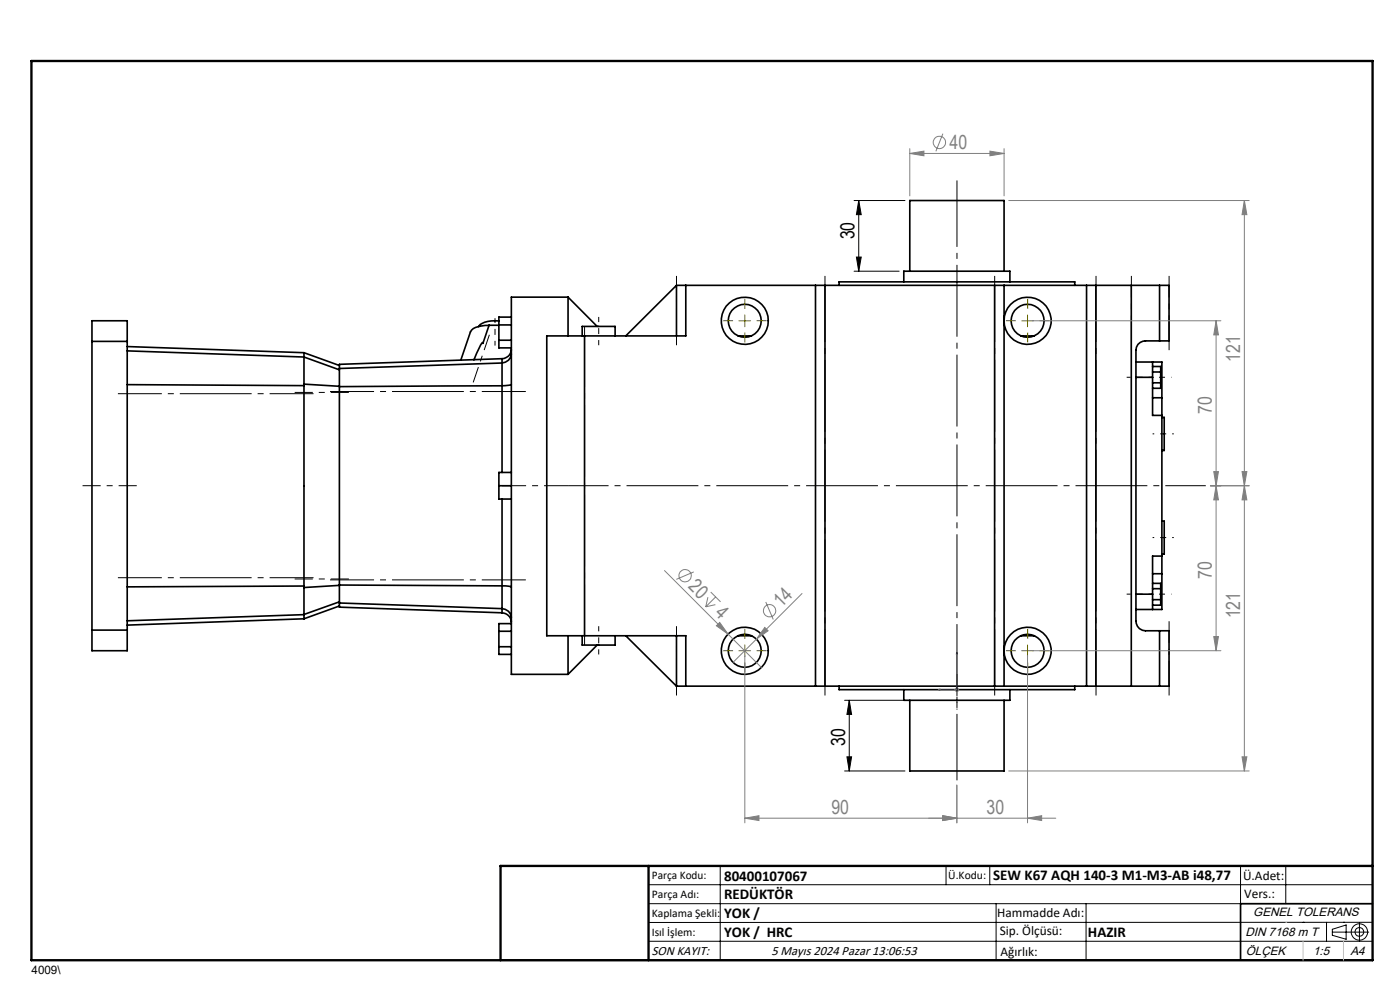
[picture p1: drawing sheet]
<svg xmlns="http://www.w3.org/2000/svg" width="297mm" height="210mm" viewBox="0 0 297 210" stroke-linecap="round" stroke-linejoin="round" font-family="sans-serif">
<g fill="none" stroke="#000" stroke-width=".35">
<path d="M191.7 59.8v-2.3h22.5v2.3M193 57.5v-15h20v15M19.5 72.4v-4.4h7.5v4.4M19.5 72.4h7.5M19.5 72.4v61.3M27 73.5l37.5 1.3M27 72.4v61.3M27 74.4l37.5 1.3M64.5 75.7v5.8M64.5 74.8v.9M64.5 74.8l7.5 2.7M64.5 75.7l7.5 2.7"/>
<path d="M72 78.2v3.8M103.8 69l-1.6 .1a2.55 2.55 0 0 0-2.4 1.3l-2 6M105.8 69h-2l-1.4 3.8v-.1l-.4 .5-1.5 3.1M105.8 68.1a5.1 5.1 0 0 0-4.2 1.1l-.1 .1M105.8 68.9h2.7M105.8 72.2h2.7M106.5 77v4.8M106.5 76.1l-34.5 1.2v.9M106.5 76.1v.9M106.5 77l-34.5 1.2M108.5 74.1a1.99 1.99 0 0 1-2 2M108.5 75.1a2.03 2.03 0 0 1-2 1.9"/>
<path d="M108.5 67.3h-2.7v6.5h2.7M120.5 63v8.3M120.5 63h-12v80h12M120.5 63l6.2 6.2M123.5 71.3v-2.1h7v2.1M124 71.3h-8v63.6h8M124 71.3v63.6M143.5 60.5h2M143.5 60.5v10.8M143.5 60.5l-10.7 10.8M145.5 60.5v10.8h-21.5M145.5 60.5h27.5"/>
<path d="M156.6 71.3h2.8M173 60.5h2M173 60.5v85M175 60.5v85M175 60.5h36M178 60.5v-.7h50v.7M211 60.5h2M211 60.5v85M213 60.5v85M213 60.5h17.5M216.6 71.3h2.8M230.5 60.5h2"/>
<path d="M230.5 60.5v85M232.5 60.5h7.5M232.5 60.5v85M240 60.5h6M240 60.5v85M241 76.8h5.5v7.6M244.5 76.8v3.2M244.5 77.7h1.7v4.7h-1.7M244.5 78.9h1.7M246 72.3h-1.8a3.4 3.4 0 0 0-2.8 .8l-.4 1.2v57.5a2.15 2.15 0 0 0 2.7 2h2.3M246 60.5h2v11.8h-2M246 60.5v11.8"/>
<path d="M27 81.6l37.5 .2M64.5 81.5v43.1M64.5 81.5l7.5 .4M72 82v42.1M106.5 81.8l-34.5 .2M106.5 81.8v18.4M108.5 81.6l-2 .2M241 80h3.5M244.5 80v8.1h2M244.5 84.4h2M244.5 81.2h1.7M246.5 88.5h.5v7.1h-.5"/>
<path d="M246.5 84.4v37.3M105.8 103h2.7M106.5 105.9v18.4M108.5 100.2h-2.7v5.7h2.7M246.5 110.6h.5v6.9h-.5M246.5 118h-2v8M19.5 133.7v4.3h7.5v-4.3M19.5 133.7h7.5M64.5 124.6v5.7M64.5 130.3v1M64.5 131.3l-37.5 1.3M64.5 124.3l-37.5 .2"/>
<path d="M64.5 130.4l-37.5 1.3M72 127.9l34.5 1.2M72 124.1v3.8M72 127.9v.9l34.5 1.2M72 128.5l-7.5 2.8M72 124.2l-7.5 .4M72 127.7l-7.5 2.6M72 124.1l34.5 .2M105.8 133.9h2.7M105.8 137.2h2.7M106.5 130a2.06 2.06 0 0 1 2 1.9M106.5 124.3l2 .2"/>
<path d="M106.5 129.1a1.99 1.99 0 0 1 2 1.9M106.5 124.3v4.8M106.5 129.1v.9M108.5 132.3h-2.7v6.5h2.7M120.5 134.9v8.1M123.5 134.9v1.9h7v-1.9M124 134.9h21.5v10.6M126.7 136.8l-6.2 6.2M132.8 134.9l10.7 10.6M143.5 134.9v10.6M156.6 134.9h2.8M216.6 134.9h2.8"/>
<path d="M241 126h3.5M244.5 126v3.3M244.5 121.7h2M244.5 123.7h1.7v4.7h-1.7M244.5 124.9h1.7M244.5 127.2h1.7M246 133.8h2v11.7h-2M246 133.8v11.7M246.5 121.7v7.6h-5.5M143.5 145.5h2M145.5 145.5h27.5M173 145.5h2"/>
<path d="M175 145.5h36M178 145.5v.8h50v-.8M191.7 146.3v2.2h22.5v-2.2M193 148.5v15h20v-15M211 145.5h2M213 145.5h17.5M230.5 145.5h2M232.5 145.5h7.5M240 145.5h6M291.2 191.7h-28v12M106.2 203.7h185"/>
<circle cx="158" cy="68" r="5"/>
<circle cx="158" cy="68" r="3.5"/>
<circle cx="218" cy="68" r="5"/>
<circle cx="218" cy="68.1" r="3.5"/>
<circle cx="158" cy="138.1" r="5"/>
<circle cx="158" cy="138.1" r="3.5"/>
<circle cx="218" cy="138.1" r="5"/>
<circle cx="218" cy="138.1" r="3.5"/>
</g>
<g fill="none" stroke="#808080" stroke-width=".21">
<path d="M193 32.6l3-.5v.9zM193 31.5v10M193 32.6h20M200 28.4l-1.5 3.7M210 32.1l3 .5-3 .4zM213 31.5v10M214 42.5h51M264 42.5l.5 3h-1zM264 42.5v121M219 68h40M258 68l.5 3h-1zM258 68v70"/>
<path d="M256.8 103h8.2M257.5 100h1l-.5 3zM258 103l.5 3h-1zM263.5 100h1l-.5 3zM264 103l.5 3h-1zM141 121l13.4 13.5M147.2 121.3l-3.7 1.6M150.2 126.7l-.5 2M150.8 125.6l2.1 2.1M151.8 128.3l-2.1 .4M151.8 126.6l-2.1 2.1M152 132.7l.7-.7 1.7 2.5z"/>
<path d="M154.4 134.5l7.1 7.1M158 139.1v35.4M160.5 135.6l-5 4.9M162.2 133.1l.7 .7-2.4 1.8zM162.5 127.7l1.5 3.7M170.1 125.9l-9.6 9.7M218 139.1v35.4M219 138h40M257.5 135h1l-.5 3zM202.5 146.3h1M202.6 145.9l.7 .7M203 145.8v1"/>
<path d="M203.3 145.9l-.7 .7M158 173.6l3-.6v1.1zM200 173l3 .6-3 .5zM203 166.5v8M214 163.5h51M218 173.6l3-.6v1.1zM224 173.6h-66M263.5 160.5h1l-.5 3z"/>
<circle cx="199.3" cy="30.2" r="1.31"/>
<circle cx="145.3" cy="122.1" r="1.3"/>
<circle cx="163.3" cy="129.6" r="1.31"/>
</g>
<g fill="none" stroke="#000" stroke-width=".21">
<path d="M181.2 42.5h10.8M181.2 57.5h9.5M181.7 54.5h1l-.5 3zM182.2 42.5l.5 3h-1zM182.2 42.5v15M179.2 148.5h12.8M180.2 148.5l.5 3h-1zM180.2 148.5v15M179.2 163.5h12.8M179.7 160.5h1l-.5 3zM137.6 187.7h153.6M137.6 191.7h153.6"/>
<path d="M137.6 199.7h153.6M152.8 183.7v20M200.7 183.7v4M210 183.7v4M211.3 191.7v12M230.4 191.7v12M263.2 183.7v20M272.8 183.7v8M276.4 195.6h.1M281.4 195.6v4.1M282.6 197.7h7.8M282.6 197.1l3-.9v3l-3-.8z"/>
<path d="M285 195.6h.1M288.4 195.8v3.8M291.2 195.6l-153.6 .1"/>
<circle cx="288.4" cy="197.7" r="1.74"/>
<circle cx="288.4" cy="197.7" r=".93"/>
</g>
<path d="M203 138.3l.1 .4h-.2zM203 138.3v8h-4M199 146.3l.4-.1v.2z" fill="none" stroke="#00f" stroke-width=".21"/>
<path d="M120.5 103h135.3" fill="none" stroke="#000" stroke-width=".21" stroke-dasharray="15.2 1.3 1.3 1.3" stroke-dashoffset="6.7" stroke-linecap="butt"/>
<path d="M120.5 103h-14" fill="none" stroke="#000" stroke-width=".21" stroke-dasharray="15.2 1.3 1.3 1.3" stroke-dashoffset="10.1" stroke-linecap="butt"/>
<path d="M124 136.8v-67.6" fill="none" stroke="#000" stroke-width=".21" stroke-dasharray="15.2 1.3 1.3 1.3" stroke-dashoffset="2.4" stroke-linecap="butt"/>
<path d="M143.5 73.2v-14.7M143.5 147.5v-14.7" fill="none" stroke="#000" stroke-width=".21" stroke-dasharray="15.2 1.3 1.3 1.3" stroke-dashoffset="7.4" stroke-linecap="butt"/>
<path d="M127 67.2v6M127 132.8v6" fill="none" stroke="#000" stroke-width=".21" stroke-dasharray="15.2 1.3 1.3 1.3" stroke-dashoffset="14.1" stroke-linecap="butt"/>
<path d="M203 146.3v-3.4" fill="none" stroke="#000" stroke-width=".21" stroke-dasharray="15.2 1.3 1.3 1.3" stroke-linecap="butt"/>
<path d="M175 147.5v-89M211 147.5v-89M232.5 147.5v-89" fill="none" stroke="#000" stroke-width=".21" stroke-dasharray="15.2 1.3 1.3 1.3" stroke-dashoffset="1.2" stroke-linecap="butt"/>
<path d="M62.5 83.2h11.5M29 103h-11.5M62.5 122.8h11.5" fill="none" stroke="#000" stroke-width=".21" stroke-dasharray="15.2 1.3 1.3 1.3" stroke-dashoffset="11.4" stroke-linecap="butt"/>
<path d="M25 83.5h41.5M111.6 83.1h-41.6M25 122.5h41.5M111.6 123h-41.6" fill="none" stroke="#000" stroke-width=".21" stroke-dasharray="15.2 1.3 1.3 1.3" stroke-dashoffset="5.9" stroke-linecap="butt"/>
<path d="M203 38.3v127.2" fill="none" stroke="#000" stroke-width=".21" stroke-dasharray="15.2 1.3 1.3 1.3" stroke-dashoffset="1.1" stroke-linecap="butt"/>
<path d="M203 146.3v4.2" fill="none" stroke="#000" stroke-width=".21" stroke-dasharray="15.2 1.3 1.3 1.3" stroke-dashoffset="15" stroke-linecap="butt"/>
<path d="M105 67.5v5.8" fill="none" stroke="#000" stroke-width=".21" stroke-dasharray="15.2 1.3 1.3 1.3" stroke-dashoffset="14.2" stroke-linecap="butt"/>
<path d="M103.8 71l-3.4 10.1" fill="none" stroke="#000" stroke-width=".21" stroke-dasharray="15.2 1.3 1.3 1.3" stroke-dashoffset="11.8" stroke-linecap="butt"/>
<path d="M240 74.3v-15.8M248 74.3v-15.8M248 147.5v-15.7" fill="none" stroke="#000" stroke-width=".21" stroke-dasharray="15.2 1.3 1.3 1.3" stroke-dashoffset="7.9" stroke-linecap="butt"/>
<path d="M244.5 80h-5.5M244.5 126h-5.5" fill="none" stroke="#000" stroke-width=".21" stroke-dasharray="15.2 1.3 1.3 1.3" stroke-dashoffset="14.4" stroke-linecap="butt"/>
<path d="M249 92h-4.5M249 114h-4.5" fill="none" stroke="#000" stroke-width=".21" stroke-dasharray="15.2 1.3 1.3 1.3" stroke-dashoffset="14.9" stroke-linecap="butt"/>
<path d="M248.5 80h-4M248.5 126h-4" fill="none" stroke="#000" stroke-width=".21" stroke-dasharray="15.2 1.3 1.3 1.3" stroke-dashoffset="15.1" stroke-linecap="butt"/>
<g fill="none" stroke="#808000" stroke-width=".21" stroke-dasharray="15.2 1.3 1.3 1.3" stroke-linecap="butt">
<path d="M155.5 68h-2.1M158 65.5v-2.1M158 70.5v2.2M160.5 68h2.1M215.5 68h-2.1M218 65.5v-2.1M218 70.5v2.2M220.5 68h2.1M155.5 138h-2.1M158 135.5v-2.1M160.5 138h2.1M215.5 138h-2.1"/>
<path d="M218 135.5v-2.1M220.5 138h2.1M158 140.5v2.2M218 140.5v2.2"/>
</g>
<path d="M156.7 68h2.5M158 66.8v2.5M216.7 68h2.6M218 66.8v2.5M156.7 138h2.5M158 136.8v2.5M216.7 138h2.6M218 136.8v2.5" fill="none" stroke="#808000" stroke-width=".21"/>
<path d="M6.7 12.9h284.5v190.8h-284.5zM137.6 183.7v20M291.2 183.7h-185v20" fill="none" stroke="#000" stroke-width=".5"/>
<path d="M272.8 195.6h.1M276.4 199.7v4M285 199.7v4" fill="none" stroke="#c0c0c0" stroke-width=".21"/>
<path d="M199 146.3l.4 .1v-.2zM203 138.3l-.1 .4h.2z" fill="#00f"/>
<path d="M180.2 148.5l.5 3h-1zM179.7 160.5h1l-.5 3zM182.2 42.5l.5 3h-1zM181.7 54.5h1l-.5 3z" fill="#000"/>
<g fill="#808080">
<path d="M152 132.7l.7-.7 1.7 2.5z"/>
<path d="M162.2 133.1l.7 .7-2.4 1.8z"/>
<path d="M218 173.6l3-.6v1.1zM200 173l3 .6-3 .5z"/>
<path d="M193 32.6l3-.5v.9zM210 32.1l3 .5-3 .4zM158 173.6l3-.6v1.1zM200 173l3 .6-3 .5z"/>
<path d="M257.5 100h1l-.5 3zM258 68l.5 3h-1zM263.5 160.5h1l-.5 3zM264 103l.5 3h-1z"/>
<path d="M258 103l.5 3h-1zM257.5 135h1l-.5 3zM264 42.5l.5 3h-1zM263.5 100h1l-.5 3z"/>
</g>
<g font-size="4.1" fill="#808080">
<text x="201.4" y="31.6">40</text>
<text x="263.1" y="76.7" transform="rotate(-90 263.1 76.7)">121</text>
<text x="257.1" y="87.9" transform="rotate(-90 257.1 87.9)">70</text>
<text x="145.9" y="124.6" transform="rotate(45 145.9 124.6)">20</text>
<text x="257.1" y="122.9" transform="rotate(-90 257.1 122.9)">70</text>
<text x="151.5" y="130.2" transform="rotate(45 151.5 130.2)">4</text>
<text x="165.8" y="129" transform="rotate(-45 165.8 129)">14</text>
<text x="263.1" y="131.2" transform="rotate(-90 263.1 131.2)">121</text>
<text x="176.4" y="172.6">90</text>
<text x="209.3" y="172.6">30</text>
</g>
<g font-size="4.1">
<text x="181.3" y="50.8" transform="rotate(-90 181.3 50.8)">30</text>
<text x="179.3" y="158.2" transform="rotate(-90 179.3 158.2)">30</text>
</g>
<g font-size="3.2">
<text x="153.6" y="186.8">80400107067</text>
<text x="153.6" y="190.8">REDÜKTÖR</text>
<text x="210.7" y="186.6">SEW K67 AQH 140-3 M1-M3-AB i48,77</text>
<text x="153.6" y="194.8">YOK /</text>
<text x="153.6" y="198.8">YOK / HRC</text>
<text x="230.8" y="198.7">HAZIR</text>
</g>
<g font-size="2.8">
<text x="263.7" y="186.7">Ü.Adet:</text>
<text x="263.9" y="190.5">Vers.:</text>
<text x="211.5" y="194.5">Hammadde Adı:</text>
<text x="138.3" y="202.6">SON KAYIT:</text>
<text x="163.6" y="202.6">5 Mayıs 2024 Pazar 13:06:53</text>
<text x="212.1" y="198.4">Sip. Ölçüsü:</text>
<text x="212.2" y="202.7">Ağırlık:</text>
</g>
<g font-size="2.6">
<text x="265.9" y="194.4">GENEL TOLERANS</text>
<text x="264.2" y="198.5">DIN 7168 m T</text>
<text x="264.3" y="202.6">ÖLÇEK</text>
<text x="278.5" y="202.6">1:5</text>
<text x="286.5" y="202.6">A4</text>
</g>
<g font-size="2.5">
<text x="138.3" y="186.4">Parça Kodu:</text>
<text x="138.3" y="190.5">Parça Adı:</text>
<text x="201.2" y="186.5">Ü.Kodu:</text>
<text x="138.3" y="194.5">Kaplama Şekli:</text>
<text x="138.3" y="198.6">Isıl İşlem:</text>
<text x="6.7" y="206.7">4009\</text>
</g>
</svg>
